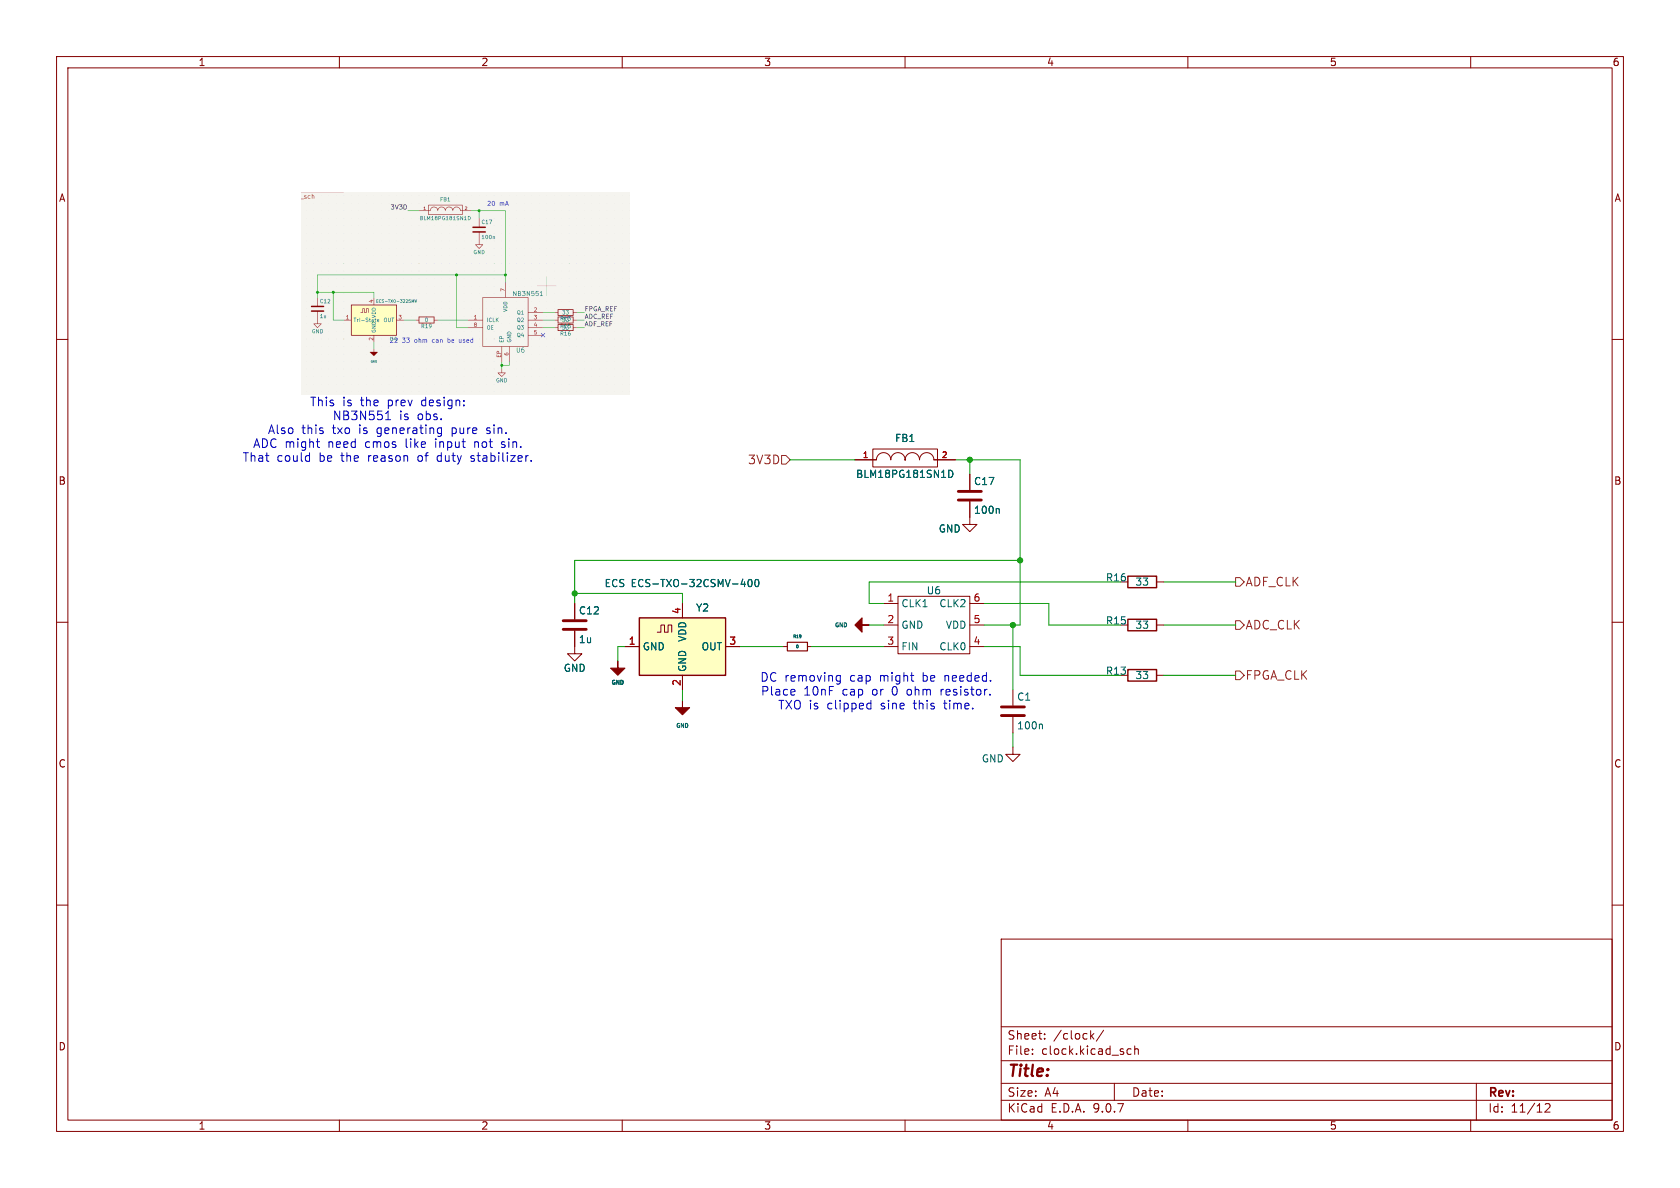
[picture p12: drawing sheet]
(kicad_sch
 (version 20250114)
 (generator "eeschema")
 (generator_version "9.0")
 (paper "A4")
 (lib_symbols
  (symbol "ECS-TXO-32CSMV:ECS-TXO-32CSMV" (exclude_from_sim no) (in_bom yes) (on_board yes)
   (property "Reference" "Y" (at -5.08 6.35 0) (effects (font (size 1.27 1.27)) (justify left)))
   (property "Value" "ECS-TXO-32CSMV" (at 1.27 -6.35 0) (effects (font (size 1.27 1.27)) (justify left)))
   (property "Footprint" "Oscillator:Oscillator_SMD_ECS_2520MV-xxx-xx-4Pin_2.5x2.0mm" (at 11.43 -8.89 0) (effects (font (size 1.27 1.27)) (hide yes)))
   (property "Datasheet" "https://www.ecsxtal.com/store/pdf/ECS-2520MV.pdf" (at -4.445 3.175 0) (effects (font (size 1.27 1.27)) (hide yes)))
   (property "Description" "HCMOS Crystal Clock Oscillator, 2.5x2.0 mm SMD" (at 0 0 0) (effects (font (size 1.27 1.27)) (hide yes)))
   (symbol "ECS-TXO-32CSMV_0_1"
    (rectangle (start -7.62 5.08) (end 7.62 -5.08) (stroke (width 0.254) (type default)) (fill (type background)))
    (polyline (pts (xy -4.445 2.54) (xy -3.81 2.54) (xy -3.81 3.81) (xy -3.175 3.81) (xy -3.175 2.54) (xy -2.54 2.54) (xy -2.54 3.81) (xy -1.905 3.81) (xy -1.905 2.54)) (stroke (width 0) (type default)) (fill (type none))))
   (symbol "ECS-TXO-32CSMV_1_1"
    (pin power_in line (at -10.16 0 0) (length 2.54) (name "GND" (effects (font (size 1.27 1.27)))) (number "1" (effects (font (size 1.27 1.27)))))
    (pin power_in line (at 0 7.62 270) (length 2.54) (name "VDD" (effects (font (size 1.27 1.27)))) (number "4" (effects (font (size 1.27 1.27)))))
    (pin power_in line (at 0 -7.62 90) (length 2.54) (name "GND" (effects (font (size 1.27 1.27)))) (number "2" (effects (font (size 1.27 1.27)))))
    (pin output line (at 10.16 0 180) (length 2.54) (name "OUT" (effects (font (size 1.27 1.27)))) (number "3" (effects (font (size 1.27 1.27))))))
   (embedded_fonts no))
  (symbol "GND:GND"
   (power)
   (pin_names
    (offset 0)) (exclude_from_sim no) (in_bom yes) (on_board yes)
   (property "Reference" "#PWR" (at 0 -6.35 0) (effects (font (size 1.27 1.27)) (hide yes)))
   (property "Value" "GND" (at 0 -3.175 0) (effects (font (size 0.7112 0.7112))))
   (property "Footprint" "" (at 0 0 0) (effects (font (size 1.27 1.27)) (hide yes)))
   (property "Datasheet" "" (at 0 0 0) (effects (font (size 1.27 1.27)) (hide yes)))
   (property "Description" "" (at 0 0 0) (effects (font (size 1.27 1.27)) (hide yes)))
   (symbol "GND_0_1"
    (polyline (pts (xy 0 0) (xy 0 -1.27) (xy 1.27 -1.27) (xy 0 -2.54) (xy -1.27 -1.27) (xy 0 -1.27)) (stroke (width 0) (type solid)) (fill (type outline))))
   (symbol "GND_1_1"
    (pin power_in line (at 0 0 270) (length 0) (hide yes) (name "GND" (effects (font (size 1.27 1.27)))) (number "1" (effects (font (size 1.27 1.27))))))
   (embedded_fonts no))
  (symbol "PL133_37:PL133_37" (exclude_from_sim no) (in_bom yes) (on_board yes)
   (property "Reference" "U6" (at 0 6.096 0) (effects (font (size 1.27 1.27))))
   (property "Value" "PL133-37" (at 0 7.62 0) (effects (font (size 1.27 1.27)) (hide yes)))
   (property "Footprint" "" (at 0 0 0) (effects (font (size 1.27 1.27)) (hide yes)))
   (property "Datasheet" "" (at 0 0 0) (effects (font (size 1.27 1.27)) (hide yes)))
   (property "Description" "" (at 0 0 0) (effects (font (size 1.27 1.27)) (hide yes)))
   (symbol "PL133_37_0_1"
    (rectangle (start -6.35 5.08) (end 6.35 -5.08) (stroke (width 0) (type default)) (fill (type none))))
   (symbol "PL133_37_1_1"
    (pin output line (at -8.89 3.81 0) (length 2.54) (name "CLK1" (effects (font (size 1.27 1.27)))) (number "1" (effects (font (size 1.27 1.27)))))
    (pin power_in line (at -8.89 0 0) (length 2.54) (name "GND" (effects (font (size 1.27 1.27)))) (number "2" (effects (font (size 1.27 1.27)))))
    (pin input line (at -8.89 -3.81 0) (length 2.54) (name "FIN" (effects (font (size 1.27 1.27)))) (number "3" (effects (font (size 1.27 1.27)))))
    (pin output line (at 8.89 3.81 180) (length 2.54) (name "CLK2" (effects (font (size 1.27 1.27)))) (number "6" (effects (font (size 1.27 1.27)))))
    (pin power_in line (at 8.89 0 180) (length 2.54) (name "VDD" (effects (font (size 1.27 1.27)))) (number "5" (effects (font (size 1.27 1.27)))))
    (pin output line (at 8.89 -3.81 180) (length 2.54) (name "CLK0" (effects (font (size 1.27 1.27)))) (number "4" (effects (font (size 1.27 1.27))))))
   (embedded_fonts no))
  (symbol "Resistor:Resistor"
   (pin_numbers (hide yes))
   (pin_names
    (offset 0.254) (hide yes)) (exclude_from_sim no) (in_bom yes) (on_board yes)
   (property "Reference" "R" (at -0.381 1.143 0) (effects (font (size 0.508 0.508)
    (bold yes)) (justify left)))
   (property "Value" "Resistor" (at 0 0 0) (effects (font (size 0.508 0.508)
    (bold yes))))
   (property "Footprint" "" (at 0 0 90) (effects (font (size 1.27 1.27)) (hide yes)))
   (property "Datasheet" "" (at 0 0 90) (effects (font (size 1.27 1.27)) (hide yes)))
   (property "Description" "" (at 0 0 0) (effects (font (size 1.27 1.27)) (hide yes)))
   (symbol "Resistor_0_1"
    (rectangle (start -1.778 -0.762) (end 1.778 0.762) (stroke (width 0.2032) (type solid)) (fill (type none))))
   (symbol "Resistor_1_1"
    (pin passive line (at -2.54 0 0) (length 0.762) (name "~" (effects (font (size 1.27 1.27)))) (number "1" (effects (font (size 1.27 1.27)))))
    (pin passive line (at 2.54 0 180) (length 0.762) (name "~" (effects (font (size 1.27 1.27)))) (number "2" (effects (font (size 1.27 1.27))))))
   (embedded_fonts no))
  (symbol "fmcw3-rescue:C"
   (pin_numbers (hide yes))
   (pin_names
    (offset 0.254)) (exclude_from_sim no) (in_bom yes) (on_board yes)
   (property "Reference" "C" (at 0.635 2.54 0) (effects (font (size 1.27 1.27)) (justify left)))
   (property "Value" "C" (at 0.635 -2.54 0) (effects (font (size 1.27 1.27)) (justify left)))
   (property "Footprint" "" (at 0.9652 -3.81 0) (effects (font (size 0.762 0.762))))
   (property "Datasheet" "" (at 0 0 0) (effects (font (size 1.524 1.524))))
   (property "Description" "" (at 0 0 0) (effects (font (size 1.27 1.27)) (hide yes)))
   (symbol "C_0_1"
    (polyline (pts (xy -2.032 0.762) (xy 2.032 0.762)) (stroke (width 0.508) (type default)) (fill (type none)))
    (polyline (pts (xy -2.032 -0.762) (xy 2.032 -0.762)) (stroke (width 0.508) (type default)) (fill (type none))))
   (symbol "C_1_1"
    (pin passive line (at 0 3.81 270) (length 2.794) (name "~" (effects (font (size 1.016 1.016)))) (number "1" (effects (font (size 1.016 1.016)))))
    (pin passive line (at 0 -3.81 90) (length 2.794) (name "~" (effects (font (size 1.016 1.016)))) (number "2" (effects (font (size 1.016 1.016))))))
   (embedded_fonts no))
  (symbol "fmcw3-rescue:FILTER"
   (pin_names
    (offset 1.016) (hide yes)) (exclude_from_sim no) (in_bom yes) (on_board yes)
   (property "Reference" "FB" (at 0 3.81 0) (effects (font (size 1.27 1.27))))
   (property "Value" "FILTER" (at 0 -2.54 0) (effects (font (size 1.27 1.27))))
   (property "Footprint" "" (at 0 0 0) (effects (font (size 1.524 1.524))))
   (property "Datasheet" "" (at 0 0 0) (effects (font (size 1.524 1.524))))
   (property "Description" "" (at 0 0 0) (effects (font (size 1.27 1.27)) (hide yes)))
   (symbol "FILTER_0_1"
    (rectangle (start -5.715 1.905) (end 5.715 -1.27) (stroke (width 0) (type default)) (fill (type none)))
    (arc (start -5.08 0) (mid -3.81 1.2645) (end -2.54 0) (stroke (width 0) (type default)) (fill (type none)))
    (arc (start -2.54 0) (mid -1.27 1.2645) (end 0 0) (stroke (width 0) (type default)) (fill (type none)))
    (arc (start 0 0) (mid 0 0) (end 0 0) (stroke (width 0) (type default)) (fill (type none)))
    (arc (start 0 0) (mid 1.27 1.2645) (end 2.54 0) (stroke (width 0) (type default)) (fill (type none)))
    (arc (start 2.54 0) (mid 3.81 1.2645) (end 5.08 0) (stroke (width 0) (type default)) (fill (type none))))
   (symbol "FILTER_1_1"
    (pin passive line (at -8.89 0 0) (length 3.81) (name "1" (effects (font (size 1.016 1.016)))) (number "1" (effects (font (size 1.016 1.016)))))
    (pin passive line (at 8.89 0 180) (length 3.81) (name "2" (effects (font (size 1.016 1.016)))) (number "2" (effects (font (size 1.016 1.016))))))
   (embedded_fonts no))
  (symbol "fmcw3-rescue:GND"
   (power)
   (pin_names
    (offset 0)) (exclude_from_sim no) (in_bom yes) (on_board yes)
   (property "Reference" "#PWR" (at 0 -6.35 0) (effects (font (size 1.27 1.27)) (hide yes)))
   (property "Value" "GND" (at 0 -3.81 0) (effects (font (size 1.27 1.27))))
   (property "Footprint" "" (at 0 0 0) (effects (font (size 1.524 1.524))))
   (property "Datasheet" "" (at 0 0 0) (effects (font (size 1.524 1.524))))
   (property "Description" "" (at 0 0 0) (effects (font (size 1.27 1.27)) (hide yes)))
   (symbol "GND_0_1"
    (polyline (pts (xy 0 0) (xy 0 -1.27) (xy 1.27 -1.27) (xy 0 -2.54) (xy -1.27 -1.27) (xy 0 -1.27)) (stroke (width 0) (type default)) (fill (type none))))
   (symbol "GND_1_1"
    (pin power_in line (at 0 0 270) (length 0) (hide yes) (name "GND" (effects (font (size 1.27 1.27)))) (number "1" (effects (font (size 1.27 1.27))))))
   (embedded_fonts no))
  (symbol "fmcw3-rescue:R"
   (pin_numbers (hide yes))
   (pin_names
    (offset 0)) (exclude_from_sim no) (in_bom yes) (on_board yes)
   (property "Reference" "R" (at 2.032 0 90) (effects (font (size 1.27 1.27))))
   (property "Value" "R" (at 0 0 90) (effects (font (size 1.27 1.27))))
   (property "Footprint" "" (at -1.778 0 90) (effects (font (size 0.762 0.762))))
   (property "Datasheet" "" (at 0 0 0) (effects (font (size 0.762 0.762))))
   (property "Description" "" (at 0 0 0) (effects (font (size 1.27 1.27)) (hide yes)))
   (symbol "R_0_1"
    (rectangle (start -1.016 -2.54) (end 1.016 2.54) (stroke (width 0.254) (type default)) (fill (type none))))
   (symbol "R_1_1"
    (pin passive line (at 0 3.81 270) (length 1.27) (name "~" (effects (font (size 1.524 1.524)))) (number "1" (effects (font (size 1.524 1.524)))))
    (pin passive line (at 0 -3.81 90) (length 1.27) (name "~" (effects (font (size 1.524 1.524)))) (number "2" (effects (font (size 1.524 1.524))))))
   (embedded_fonts no)))
 (text "DC removing cap might be needed.\nPlace 10nF cap or 0 ohm resistor.\nTXO is clipped sine this time."
  (exclude_from_sim no)
  (at 154.94 122.428 0)
  (effects (font (size 1.524 1.524))))
 (text "This is the prev design:\nNB3N551 is obs.\nAlso this txo is generating pure sin.\nADC might need cmos like input not sin.\nThat could be the reason of duty stabilizer."
  (exclude_from_sim no)
  (at 68.58 76.2 0)
  (effects (font (size 1.524 1.524))))
 (junction
  (at 171.45 81.28)
  (diameter 0)
  (color 0 0 0 0))
 (junction
  (at 179.07 110.49)
  (diameter 0)
  (color 0 0 0 0))
 (junction
  (at 101.6 104.902)
  (diameter 0)
  (color 0 0 0 0))
 (junction
  (at 180.34 99.06)
  (diameter 0)
  (color 0 0 0 0))
 (wire
  (pts (xy 156.21 106.68) (xy 153.67 106.68))
  (stroke (width 0) (type default)))
 (wire
  (pts (xy 101.6 104.902) (xy 101.6 106.68))
  (stroke (width 0) (type default)))
 (wire
  (pts (xy 179.07 110.49) (xy 179.07 121.92))
  (stroke (width 0) (type default)))
 (wire
  (pts (xy 180.34 81.28) (xy 180.34 99.06))
  (stroke (width 0) (type default)))
 (wire
  (pts (xy 185.42 110.49) (xy 198.12 110.49))
  (stroke (width 0) (type default)))
 (wire
  (pts (xy 173.99 114.3) (xy 180.34 114.3))
  (stroke (width 0) (type default)))
 (wire
  (pts (xy 179.07 110.49) (xy 180.34 110.49))
  (stroke (width 0) (type default)))
 (wire
  (pts (xy 173.99 110.49) (xy 179.07 110.49))
  (stroke (width 0) (type default)))
 (wire
  (pts (xy 205.74 102.87) (xy 218.44 102.87))
  (stroke (width 0) (type default)))
 (wire
  (pts (xy 109.22 114.3) (xy 110.49 114.3))
  (stroke (width 0) (type default)))
 (wire
  (pts (xy 101.6 99.06) (xy 180.34 99.06))
  (stroke (width 0) (type default)))
 (wire
  (pts (xy 198.12 119.38) (xy 180.34 119.38))
  (stroke (width 0) (type default)))
 (wire
  (pts (xy 205.74 119.38) (xy 218.44 119.38))
  (stroke (width 0) (type default)))
 (wire
  (pts (xy 168.91 81.28) (xy 171.45 81.28))
  (stroke (width 0) (type default)))
 (wire
  (pts (xy 139.7 81.28) (xy 151.13 81.28))
  (stroke (width 0) (type default)))
 (wire
  (pts (xy 153.67 102.87) (xy 198.12 102.87))
  (stroke (width 0) (type default)))
 (wire
  (pts (xy 205.74 110.49) (xy 218.44 110.49))
  (stroke (width 0) (type default)))
 (wire
  (pts (xy 153.67 106.68) (xy 153.67 102.87))
  (stroke (width 0) (type default)))
 (wire
  (pts (xy 171.45 81.28) (xy 171.45 83.82))
  (stroke (width 0) (type default)))
 (wire
  (pts (xy 153.67 110.49) (xy 156.21 110.49))
  (stroke (width 0) (type default)))
 (wire
  (pts (xy 179.07 129.54) (xy 179.07 132.08))
  (stroke (width 0) (type default)))
 (wire
  (pts (xy 101.6 99.06) (xy 101.6 104.902))
  (stroke (width 0) (type default)))
 (wire
  (pts (xy 130.81 114.3) (xy 138.43 114.3))
  (stroke (width 0) (type default)))
 (wire
  (pts (xy 173.99 106.68) (xy 185.42 106.68))
  (stroke (width 0) (type default)))
 (wire
  (pts (xy 185.42 106.68) (xy 185.42 110.49))
  (stroke (width 0) (type default)))
 (wire
  (pts (xy 120.65 104.902) (xy 120.65 106.68))
  (stroke (width 0) (type default)))
 (wire
  (pts (xy 143.51 114.3) (xy 156.21 114.3))
  (stroke (width 0) (type default)))
 (wire
  (pts (xy 101.6 104.902) (xy 120.65 104.902))
  (stroke (width 0) (type default)))
 (wire
  (pts (xy 109.22 116.84) (xy 109.22 114.3))
  (stroke (width 0) (type default)))
 (wire
  (pts (xy 180.34 114.3) (xy 180.34 119.38))
  (stroke (width 0) (type default)))
 (wire
  (pts (xy 180.34 110.49) (xy 180.34 99.06))
  (stroke (width 0) (type default)))
 (wire
  (pts (xy 120.65 121.92) (xy 120.65 123.825))
  (stroke (width 0) (type default)))
 (wire
  (pts (xy 171.45 81.28) (xy 180.34 81.28))
  (stroke (width 0) (type default)))
 (image
  (at 82.296 51.816)
  (scale 0.507519)
  (data))
 (hierarchical_label "3V3D"
  (shape input)
  (at 139.7 81.28 180)
  (effects (font (size 1.524 1.524)) (justify right)))
 (hierarchical_label "ADF_CLK"
  (shape output)
  (at 218.44 102.87 0)
  (effects (font (size 1.524 1.524)) (justify left)))
 (hierarchical_label "FPGA_CLK"
  (shape output)
  (at 218.44 119.38 0)
  (effects (font (size 1.524 1.524)) (justify left)))
 (hierarchical_label "ADC_CLK"
  (shape output)
  (at 218.44 110.49 0)
  (effects (font (size 1.524 1.524)) (justify left)))
 (symbol
  (lib_id "fmcw3-rescue:R")
  (at 201.93 102.87 270)
  (unit 1)
  (exclude_from_sim no)
  (in_bom yes)
  (on_board yes)
  (dnp no)
  (property "Reference" "R16" (at 197.358 102.108 90) (effects (font (size 1.27 1.27))))
  (property "Value" "33" (at 201.93 102.87 90) (effects (font (size 1.27 1.27))))
  (property "Footprint" "Footprints:SMD_0402" (at 201.93 101.092 90) (effects (font (size 0.762 0.762)) (hide yes)))
  (property "Datasheet" "" (at 201.93 102.87 0) (effects (font (size 0.762 0.762))))
  (property "Description" "" (at 201.93 102.87 0) (effects (font (size 1.27 1.27))))
  (pin "1")
  (pin "2"))
 (symbol
  (lib_id "fmcw3-rescue:R")
  (at 201.93 119.38 270)
  (unit 1)
  (exclude_from_sim no)
  (in_bom yes)
  (on_board yes)
  (dnp no)
  (property "Reference" "R13" (at 197.358 118.618 90) (effects (font (size 1.27 1.27))))
  (property "Value" "33" (at 201.93 119.38 90) (effects (font (size 1.27 1.27))))
  (property "Footprint" "Footprints:SMD_0402" (at 201.93 117.602 90) (effects (font (size 0.762 0.762)) (hide yes)))
  (property "Datasheet" "" (at 201.93 119.38 0) (effects (font (size 0.762 0.762))))
  (property "Description" "" (at 201.93 119.38 0) (effects (font (size 1.27 1.27))))
  (pin "1")
  (pin "2"))
 (symbol
  (lib_id "fmcw3-rescue:FILTER")
  (at 160.02 81.28 0)
  (unit 1)
  (exclude_from_sim no)
  (in_bom yes)
  (on_board yes)
  (dnp no)
  (property "Reference" "FB1" (at 160.02 77.47 0) (effects (font (size 1.27 1.27))))
  (property "Value" "BLM18PG181SN1D" (at 160.02 83.82 0) (effects (font (size 1.27 1.27))))
  (property "Footprint" "Footprints:SMD_0603" (at 160.02 81.28 0) (effects (font (size 1.524 1.524)) (hide yes)))
  (property "Datasheet" "" (at 160.02 81.28 0) (effects (font (size 1.524 1.524))))
  (property "Description" "" (at 160.02 81.28 0) (effects (font (size 1.27 1.27))))
  (pin "1")
  (pin "2"))
 (symbol
  (lib_id "fmcw3-rescue:GND")
  (at 179.07 132.08 0)
  (unit 1)
  (exclude_from_sim no)
  (in_bom yes)
  (on_board yes)
  (dnp no)
  (property "Reference" "#PWR0192" (at 179.07 138.43 0) (effects (font (size 1.27 1.27)) (hide yes)))
  (property "Value" "GND" (at 175.514 134.112 0) (effects (font (size 1.27 1.27))))
  (property "Footprint" "" (at 179.07 132.08 0) (effects (font (size 1.524 1.524))))
  (property "Datasheet" "" (at 179.07 132.08 0) (effects (font (size 1.524 1.524))))
  (property "Description" "" (at 179.07 132.08 0) (effects (font (size 1.27 1.27))))
  (pin "1"))
 (symbol
  (lib_id "fmcw3-rescue:R")
  (at 201.93 110.49 270)
  (unit 1)
  (exclude_from_sim no)
  (in_bom yes)
  (on_board yes)
  (dnp no)
  (property "Reference" "R15" (at 197.358 109.728 90) (effects (font (size 1.27 1.27))))
  (property "Value" "33" (at 201.93 110.49 90) (effects (font (size 1.27 1.27))))
  (property "Footprint" "Footprints:SMD_0402" (at 201.93 108.712 90) (effects (font (size 0.762 0.762)) (hide yes)))
  (property "Datasheet" "" (at 201.93 110.49 0) (effects (font (size 0.762 0.762))))
  (property "Description" "" (at 201.93 110.49 0) (effects (font (size 1.27 1.27))))
  (pin "1")
  (pin "2"))
 (symbol
  (lib_id "GND:GND")
  (at 109.22 116.84 0)
  (unit 1)
  (exclude_from_sim no)
  (in_bom yes)
  (on_board yes)
  (dnp no)
  (fields_autoplaced yes)
  (property "Reference" "#PWR0183" (at 109.22 123.19 0) (effects (font (size 1.27 1.27)) (hide yes)))
  (property "Value" "GND" (at 109.22 120.65 0) (effects (font (size 0.7112 0.7112))))
  (property "Footprint" "" (at 109.22 116.84 0) (effects (font (size 1.27 1.27)) (hide yes)))
  (property "Datasheet" "" (at 109.22 116.84 0) (effects (font (size 1.27 1.27)) (hide yes)))
  (property "Description" "" (at 109.22 116.84 0) (effects (font (size 1.27 1.27)) (hide yes)))
  (pin "1"))
 (symbol
  (lib_id "ECS-TXO-32CSMV:ECS-TXO-32CSMV")
  (at 120.65 114.3 0)
  (unit 1)
  (exclude_from_sim no)
  (in_bom yes)
  (on_board yes)
  (dnp no)
  (property "Reference" "Y2" (at 124.206 107.442 0) (effects (font (size 1.27 1.27))))
  (property "Value" "ECS ECS-TXO-32CSMV-400" (at 120.65 103.124 0) (effects (font (size 1.27 1.27))))
  (property "Footprint" "Oscillator:Oscillator_SMD_ECS_2520MV-xxx-xx-4Pin_2.5x2.0mm" (at 132.08 123.19 0) (effects (font (size 1.27 1.27)) (hide yes)))
  (property "Datasheet" "https://www.ecsxtal.com/store/pdf/ECS-2520MV.pdf" (at 116.205 111.125 0) (effects (font (size 1.27 1.27)) (hide yes)))
  (property "Description" "HCMOS Crystal Clock Oscillator, 2.5x2.0 mm SMD" (at 120.65 114.3 0) (effects (font (size 1.27 1.27)) (hide yes)))
  (pin "3")
  (pin "1")
  (pin "4")
  (pin "2"))
 (symbol
  (lib_id "fmcw3-rescue:C")
  (at 101.6 110.49 0)
  (unit 1)
  (exclude_from_sim no)
  (in_bom yes)
  (on_board yes)
  (dnp no)
  (property "Reference" "C12" (at 102.235 107.95 0) (effects (font (size 1.27 1.27)) (justify left)))
  (property "Value" "1u" (at 102.235 113.03 0) (effects (font (size 1.27 1.27)) (justify left)))
  (property "Footprint" "Footprints:SMD_0603" (at 102.5652 114.3 0) (effects (font (size 0.762 0.762)) (hide yes)))
  (property "Datasheet" "" (at 101.6 110.49 0) (effects (font (size 1.524 1.524))))
  (property "Description" "" (at 101.6 110.49 0) (effects (font (size 1.27 1.27))))
  (pin "1")
  (pin "2"))
 (symbol
  (lib_id "fmcw3-rescue:GND")
  (at 101.6 114.3 0)
  (unit 1)
  (exclude_from_sim no)
  (in_bom yes)
  (on_board yes)
  (dnp no)
  (property "Reference" "#PWR0178" (at 101.6 120.65 0) (effects (font (size 1.27 1.27)) (hide yes)))
  (property "Value" "GND" (at 101.6 118.11 0) (effects (font (size 1.27 1.27))))
  (property "Footprint" "" (at 101.6 114.3 0) (effects (font (size 1.524 1.524))))
  (property "Datasheet" "" (at 101.6 114.3 0) (effects (font (size 1.524 1.524))))
  (property "Description" "" (at 101.6 114.3 0) (effects (font (size 1.27 1.27))))
  (pin "1"))
 (symbol
  (lib_id "GND:GND")
  (at 120.65 123.825 0)
  (unit 1)
  (exclude_from_sim no)
  (in_bom yes)
  (on_board yes)
  (dnp no)
  (fields_autoplaced yes)
  (property "Reference" "#PWR0184" (at 120.65 130.175 0) (effects (font (size 1.27 1.27)) (hide yes)))
  (property "Value" "GND" (at 120.65 128.27 0) (effects (font (size 0.7112 0.7112))))
  (property "Footprint" "" (at 120.65 123.825 0) (effects (font (size 1.27 1.27)) (hide yes)))
  (property "Datasheet" "" (at 120.65 123.825 0) (effects (font (size 1.27 1.27)) (hide yes)))
  (property "Description" "" (at 120.65 123.825 0) (effects (font (size 1.27 1.27))))
  (pin "1"))
 (symbol
  (lib_id "fmcw3-rescue:C")
  (at 179.07 125.73 0)
  (unit 1)
  (exclude_from_sim no)
  (in_bom yes)
  (on_board yes)
  (dnp no)
  (property "Reference" "C1" (at 179.705 123.19 0) (effects (font (size 1.27 1.27)) (justify left)))
  (property "Value" "100n" (at 179.705 128.27 0) (effects (font (size 1.27 1.27)) (justify left)))
  (property "Footprint" "Footprints:SMD_0402" (at 180.0352 129.54 0) (effects (font (size 0.762 0.762)) (hide yes)))
  (property "Datasheet" "" (at 179.07 125.73 0) (effects (font (size 1.524 1.524))))
  (property "Description" "" (at 179.07 125.73 0) (effects (font (size 1.27 1.27))))
  (pin "1")
  (pin "2"))
 (symbol
  (lib_id "GND:GND")
  (at 153.67 110.49 270)
  (unit 1)
  (exclude_from_sim no)
  (in_bom yes)
  (on_board yes)
  (dnp no)
  (fields_autoplaced yes)
  (property "Reference" "#PWR0190" (at 147.32 110.49 0) (effects (font (size 1.27 1.27)) (hide yes)))
  (property "Value" "GND" (at 149.86 110.4899 90) (effects (font (size 0.7112 0.7112)) (justify right)))
  (property "Footprint" "" (at 153.67 110.49 0) (effects (font (size 1.27 1.27)) (hide yes)))
  (property "Datasheet" "" (at 153.67 110.49 0) (effects (font (size 1.27 1.27)) (hide yes)))
  (property "Description" "" (at 153.67 110.49 0) (effects (font (size 1.27 1.27)) (hide yes)))
  (pin "1"))
 (symbol
  (lib_id "PL133_37:PL133_37")
  (at 165.1 110.49 0)
  (unit 1)
  (exclude_from_sim no)
  (in_bom yes)
  (on_board yes)
  (dnp no)
  (property "Reference" "U6" (at 165.1 104.394 0) (effects (font (size 1.27 1.27))))
  (property "Value" "PL133-37" (at 165.1 102.87 0) (effects (font (size 1.27 1.27)) (hide yes)))
  (property "Footprint" "Footprints:SOT23_6" (at 165.1 110.49 0) (effects (font (size 1.27 1.27)) (hide yes)))
  (property "Datasheet" "" (at 165.1 110.49 0) (effects (font (size 1.27 1.27)) (hide yes)))
  (property "Description" "" (at 165.1 110.49 0) (effects (font (size 1.27 1.27)) (hide yes)))
  (pin "3")
  (pin "4")
  (pin "2")
  (pin "1")
  (pin "5")
  (pin "6"))
 (symbol
  (lib_id "Resistor:Resistor")
  (at 140.97 114.3 0)
  (unit 1)
  (exclude_from_sim no)
  (in_bom yes)
  (on_board yes)
  (dnp no)
  (property "Reference" "R19" (at 140.97 112.522 0) (effects (font (size 0.508 0.508)
    (bold yes))))
  (property "Value" "0" (at 140.97 114.3 0) (effects (font (size 0.508 0.508)
    (bold yes))))
  (property "Footprint" "Footprints:SMD_0402" (at 140.97 114.3 90) (effects (font (size 1.27 1.27)) (hide yes)))
  (property "Datasheet" "" (at 140.97 114.3 90) (effects (font (size 1.27 1.27)) (hide yes)))
  (property "Description" "" (at 140.97 114.3 0) (effects (font (size 1.27 1.27)) (hide yes)))
  (pin "1")
  (pin "2"))
 (symbol
  (lib_id "fmcw3-rescue:C")
  (at 171.45 87.63 0)
  (unit 1)
  (exclude_from_sim no)
  (in_bom yes)
  (on_board yes)
  (dnp no)
  (property "Reference" "C17" (at 172.085 85.09 0) (effects (font (size 1.27 1.27)) (justify left)))
  (property "Value" "100n" (at 172.085 90.17 0) (effects (font (size 1.27 1.27)) (justify left)))
  (property "Footprint" "Footprints:SMD_0402" (at 172.4152 91.44 0) (effects (font (size 0.762 0.762)) (hide yes)))
  (property "Datasheet" "" (at 171.45 87.63 0) (effects (font (size 1.524 1.524))))
  (property "Description" "" (at 171.45 87.63 0) (effects (font (size 1.27 1.27))))
  (pin "1")
  (pin "2"))
 (symbol
  (lib_id "fmcw3-rescue:GND")
  (at 171.45 91.44 0)
  (unit 1)
  (exclude_from_sim no)
  (in_bom yes)
  (on_board yes)
  (dnp no)
  (property "Reference" "#PWR0191" (at 171.45 97.79 0) (effects (font (size 1.27 1.27)) (hide yes)))
  (property "Value" "GND" (at 167.894 93.472 0) (effects (font (size 1.27 1.27))))
  (property "Footprint" "" (at 171.45 91.44 0) (effects (font (size 1.524 1.524))))
  (property "Datasheet" "" (at 171.45 91.44 0) (effects (font (size 1.524 1.524))))
  (property "Description" "" (at 171.45 91.44 0) (effects (font (size 1.27 1.27))))
  (pin "1")))
